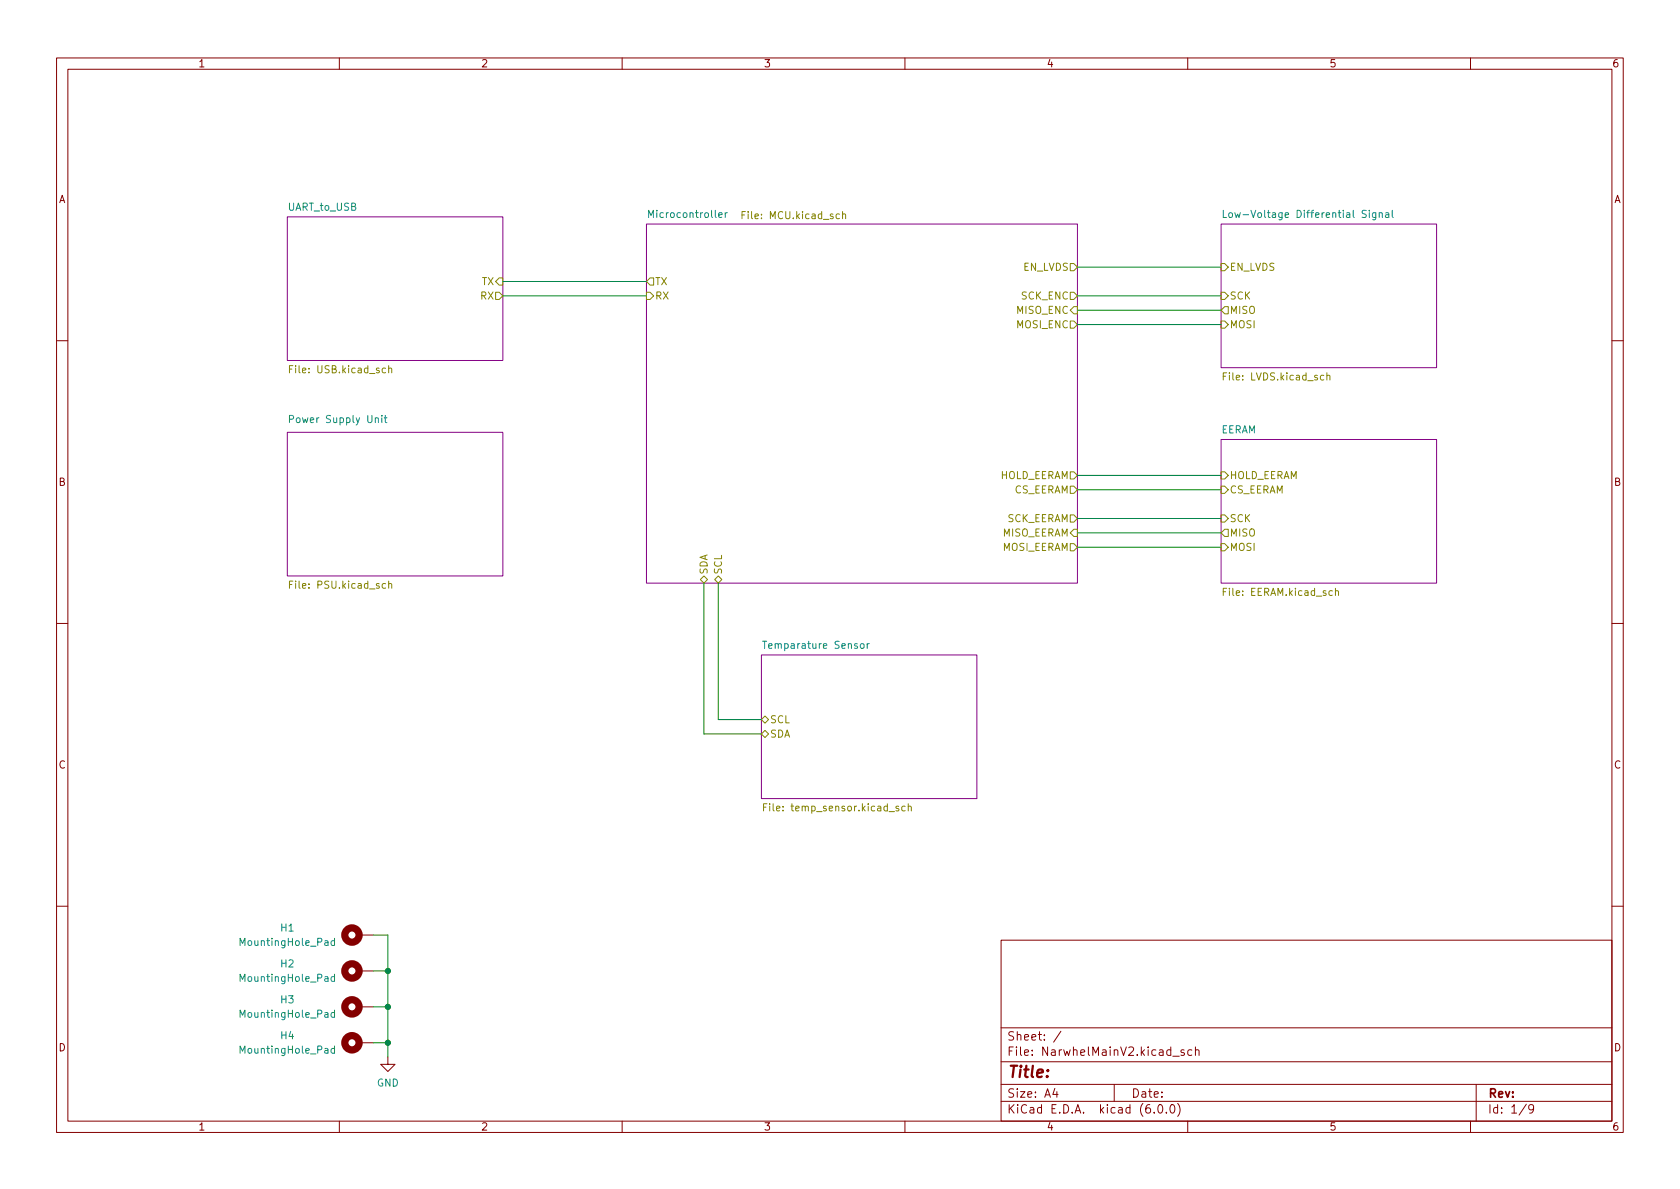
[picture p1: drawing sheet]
<svg xmlns="http://www.w3.org/2000/svg" width="297mm" height="210mm" viewBox="0 0 297 210" stroke-linecap="round" stroke-linejoin="round" font-family="sans-serif">
<g fill="none" stroke="#840000" stroke-width=".18">
<path d="M10 10.2h277v190.1h-277zM12 12.2h273v186.1h-273zM60 10.2v2M110 10.2v2M160 10.2v2M210 10.2v2M260 10.2v2M10 60.2h2M285 60.2h2M10 110.2h2M285 110.2h2M10 160.2h2"/>
<path d="M63.5 165.3h2.5M63.5 178h2.5M63.5 171.7h2.5M177 166.3h108v32h-108zM285 160.2h2M60 198.3v2M63.5 184.4h2.5M68.6 186.9v1.3h1.2l-1.2 1.3-1.3-1.3h1.3M110 198.3v2M160 198.3v2M177 194.8h108M177 191.8h108"/>
<path d="M177 187.8h108M177 181.8h108M186.5 192.5l-.4 1h1M186.9 193v1M187.6 182.4l-1.3 1.9M197 191.8v3M204.1 196.7v.1M204.9 195.4l.2-.1a.81 .81 0 0 1 .6 .7 .81 .81 0 0 1-.3 .8h-.2a.81 .81 0 0 1-.6-.6 .81 .81 0 0 1 .3-.8zM206.2 196.7v.1M207.1 195.4l.1-.1a.81 .81 0 0 1 .6 .7 .81 .81 0 0 1-.3 .8h-.1a.81 .81 0 0 1-.6-.6 .81 .81 0 0 1 .3-.8zM207.4 186.8h1.1M208.2 195.1a1.72 1.72 0 0 1 0 2.3"/>
<path d="M209.4 185.7l-.4-.1-.2 .2 .1 .3 .5 .1v.4h-.6M210 198.3v2M210.7 185.7l-.4-.1-.3 .3v.4l.1 .3h.6M211.4 185.8l.2-.2 .3 .1 .1 .9M211.4 185.1v1.5M260 198.3v2M261 191.8v6.5M269.9 195.3l-1.3 1.9M271.2 196l-.3 .3h-.3l-.3-.3 .1-.6 .5-.1 .2 .2a.99 .99 0 0 1-.4 1.3h-.3"/>
</g>
<g fill="#fff" stroke="#fff" stroke-width=".18">
<path d="M50.8 38.3h38.1v25.4h-38.1z"/>
<path d="M114.3 39.6h76.2v63.5h-76.2z"/>
<path d="M134.6 115.8h38.1v25.4h-38.1z"/>
<path d="M50.8 76.4h38.1v25.4h-38.1z"/>
<path d="M215.9 77.7h38.1v25.4h-38.1z"/>
<path d="M215.9 39.6h38.1v25.4h-38.1z"/>
</g>
<path d="M50.8 38.3h38.1v25.4h-38.1zM114.3 39.6h76.2v63.5h-76.2zM215.9 39.6h38.1v25.4h-38.1zM50.8 76.4h38.1v25.4h-38.1zM215.9 77.7h38.1v25.4h-38.1zM134.6 115.8h38.1v25.4h-38.1z" fill="none" stroke="#840084" stroke-width=".18"/>
<g fill="none" stroke="#848400" stroke-width=".18">
<path d="M131.2 38h.4M131.8 37.4h-.6v1.3M149 37.9l.2-.1 .3 .1v.8M149 37.4v1.3M87.6 49.8l.7-.7h.6v1.3h-.6zM87.6 51.7h.7l.6 .6-.6 .7h-.7zM114.3 51.7h.6l.7 .6-.7 .7h-.6zM114.9 49.1h.7v1.3h-.7l-.6-.6zM189.2 46.6h.7l.6 .6-.6 .7h-.7zM189.2 56.8h.7l.6 .6-.6 .6h-.7zM189.2 51.7h.7l.6 .6-.6 .7h-.7zM189.9 54.2h.6v1.3h-.6l-.7-.6z"/>
<path d="M215.9 46.6h.6l.7 .6-.7 .7h-.6zM215.9 51.7h.6l.7 .6-.7 .7h-.6zM215.9 56.8h.6l.7 .6-.7 .6h-.6zM216.5 54.2h.7v1.3h-.7l-.6-.6zM51.2 65.3h.4M51.8 64.7h-.6v1.2M68.2 65.1h-.4l-.2 .2 .1 .6h.5M68.7 65.2l.2-.1h.3l.1 .8M68.7 64.7v1.2M216.3 66.5h.4M216.9 65.9h-.6v1.3M234.6 66.5l.2-.1h.3l.1 .8"/>
<path d="M234.6 65.9v1.3M189.2 83.4h.7l.6 .7-.6 .6h-.7zM189.2 86h.7l.6 .6-.6 .6h-.7zM189.2 96.1h.7l.6 .7-.6 .6h-.7zM189.2 91.1h.7l.6 .6-.6 .6h-.7zM189.9 93.6h.6v1.3h-.6l-.7-.7zM215.9 86h.6l.7 .6-.7 .6h-.6zM215.9 91.1h.6l.7 .6-.7 .6h-.6zM215.9 83.4h.6l.7 .7-.7 .6h-.6zM215.9 96.1h.6l.7 .7-.7 .6h-.6zM216.5 93.6h.7v1.3h-.7l-.6-.7zM51.2 103.4h.4"/>
<path d="M51.8 102.8h-.6v1.2M68.2 103.2h-.4l-.2 .2 .1 .6h.5M68.7 103.3l.2-.1h.3l.1 .8M68.7 102.8v1.2M123.8 102.5l.7-.7 .6 .7-.6 .6zM126.4 102.5l.6-.7 .6 .7-.6 .6zM236.1 104.6l.2-.1h.3l.1 .8M236.1 104v1.3M134.6 129.8l.7-.6 .6 .6-.6 .6zM134.6 127.2l.7-.6 .6 .6-.6 .7zM135 142.7h.4M135.6 142.1h-.6v1.3"/>
<path d="M158.9 142.6h-.3l-.2 .1 .1 .2 .4 .1v.3h-.5M160 142.6h-.3l-.3 .2 .2 .5h.4M160.6 142.7l.2-.1h.3v.8M160.6 142.1v1.3"/>
</g>
<g fill="none" stroke="#008484" stroke-width=".18">
<path d="M127.1 38l.6-.1-.1-.2-.3-.1-.2 .2v.6h.5M128.2 37.6v.9M128.6 37.6l-.4 .3M216.3 37.2v1.3h.6M217.3 37.7l.2-.1 .4 .1v.5l-.1 .2-.3 .1-.2-.2zM243.3 37.6v1l-.3 .3-.3-.1M243.3 37.7l-.4-.1-.3 .3 .2 .5h.5M243.9 37.7l.1-.1 .3 .1 .1 .8M243.9 37.6v.9M245 37.7h.5l.1 .8M245.6 37.9l-.5 .1-.2 .2 .2 .3 .5-.1M246.2 37.2v1.1l.1 .2"/>
<path d="M51.2 74.1h.6l.1-.2-.1-.3-.6-.1v1.2M67.5 73.5v.1M67.5 73.9v.8M67.9 73.9h.5M68.1 73.5v1l.3 .2M134.8 113.4h.7M152.2 113.9l.2-.1 .3 .1 .1 .5-.1 .2-.3 .1-.2-.2zM153.3 113.8v.9M153.7 113.8l-.4 .3M59.1 166.4l-.3-.1-.3 .3 .2 .5h.4M59.1 179.1l-.3-.1-.3 .3 .2 .5h.4M59.1 172.8l-.3-.1-.3 .2 .2 .6h.4"/>
<path d="M59.1 165.9v1.3M59.1 172.3v1.2M59.1 178.6v1.3M59.1 185.5l-.3-.1-.3 .2 .2 .6h.4M59.1 185v1.2"/>
</g>
<g fill="none" stroke="#840000" stroke-width="1.3">
<circle cx="62.2" cy="165.3" r="1.27"/>
<circle cx="62.2" cy="178" r="1.27"/>
<circle cx="62.2" cy="171.7" r="1.27"/>
<circle cx="62.2" cy="184.4" r="1.27"/>
</g>
<g fill="none" stroke="#008400" stroke-width=".18">
<path d="M88.9 52.3h25.4M88.9 49.8h25.4M190.5 57.4h25.4M190.5 52.3h25.4M190.5 54.9h25.4M190.5 47.2h25.4M190.5 91.7h25.4M190.5 84.1h25.4M190.5 86.6h25.4M190.5 96.8h25.4M190.5 94.2h25.4M124.5 103.1v26.7h10.1"/>
<path d="M127 103.1v24.1h7.6M66 165.3h2.6v21.6M66 171.7h2.6M66 178h2.6M66 184.4h2.6"/>
</g>
<g fill="#008400" stroke="#008400" stroke-width=".18">
<circle cx="68.6" cy="171.7" r=".46"/>
<circle cx="68.6" cy="184.4" r=".46"/>
<circle cx="68.6" cy="178" r=".46"/>
</g>
<text font-size="2.8" fill="#840000" x="178" y="190.6">Title:</text>
<g font-size="2.1" fill="#840000">
<text x="178" y="184">Sheet: /</text>
<text x="178" y="186.7">File: NarwhelMainV2.kicad_sch</text>
<text x="178" y="196.9">KiCad E.D.A. kicad (6.0.0)</text>
<text x="178" y="194.1">Size: A4</text>
<text x="200" y="194.1">Date:</text>
<text x="263" y="194.1">Rev:</text>
<text x="263" y="196.9">Id: 1/9</text>
</g>
<g font-size="1.8" fill="#840000">
<text x="35" y="11.9">1</text>
<text x="85" y="11.9">2</text>
<text x="135" y="11.9">3</text>
<text x="185" y="11.9">4</text>
<text x="235" y="11.9">5</text>
<text x="285" y="11.9">6</text>
<text x="10.3" y="35.9">A</text>
<text x="285.3" y="35.9">A</text>
<text x="10.3" y="85.9">B</text>
<text x="285.3" y="85.9">B</text>
<text x="10.3" y="135.9">C</text>
<text x="285.3" y="135.9">C</text>
<text x="10.3" y="185.9">D</text>
<text x="285.3" y="185.9">D</text>
<text x="35" y="199.9">1</text>
<text x="85" y="199.9">2</text>
<text x="135" y="199.9">3</text>
<text x="185" y="199.9">4</text>
<text x="235" y="199.9">5</text>
<text x="285" y="199.9">6</text>
</g>
<g font-size="1.8" fill="#008484">
<text x="50.9" y="37.2">UART_to_USB</text>
<text x="115.1" y="38.5">Microcontroller</text>
<text x="218.2" y="38.5">Low-Voltage Differential Signal</text>
<text x="51.9" y="74.8">Power Supply Unit</text>
<text x="215.8" y="76.6">EERAM</text>
<text x="135.7" y="114.7">Temparature Sensor</text>
<text x="42.8" y="167.3">MountingHole_Pad</text>
<text x="49.7" y="164.7">H1</text>
<text x="42.8" y="173.6">MountingHole_Pad</text>
<text x="49.7" y="171.1">H2</text>
<text x="42.8" y="180">MountingHole_Pad</text>
<text x="49.7" y="177.4">H3</text>
<text x="49.7" y="183.8">H4</text>
<text x="42.8" y="186.3">MountingHole_Pad</text>
<text x="66.6" y="192.1">GND</text>
</g>
<g font-size="1.8" fill="#848400">
<text x="131.8" y="38.7">File: MCU.kicad_sch</text>
<text x="180.9" y="47.9">EN_LVDS</text>
<text x="217.4" y="47.9">EN_LVDS</text>
<text x="85" y="53">RX</text>
<text x="85.2" y="50.4">TX</text>
<text x="115.8" y="53">RX</text>
<text x="115.8" y="50.4">TX</text>
<text x="180.6" y="53">SCK_ENC</text>
<text x="217.4" y="53">SCK</text>
<text x="179.8" y="58">MOSI_ENC</text>
<text x="179.8" y="55.5">MISO_ENC</text>
<text x="217.4" y="55.5">MISO</text>
<text x="217.4" y="58">MOSI</text>
<text x="51.8" y="66">File: USB.kicad_sch</text>
<text x="216.8" y="67.3">File: LVDS.kicad_sch</text>
<text x="176.7" y="84.7">HOLD_EERAM</text>
<text x="179.2" y="87.2">CS_EERAM</text>
<text x="217.4" y="87.2">CS_EERAM</text>
<text x="217.4" y="84.7">HOLD_EERAM</text>
<text x="177.1" y="94.9">MISO_EERAM</text>
<text x="177.9" y="92.3">SCK_EERAM</text>
<text x="217.4" y="94.9">MISO</text>
<text x="217.4" y="92.3">SCK</text>
<text x="125.1" y="101.7" transform="rotate(-90 125.1 101.7)">SDA</text>
<text x="127.6" y="101.7" transform="rotate(-90 127.6 101.7)">SCL</text>
<text x="177.1" y="97.4">MOSI_EERAM</text>
<text x="217.4" y="97.4">MOSI</text>
<text x="51.8" y="104.1">File: PSU.kicad_sch</text>
<text x="216.7" y="105.4">File: EERAM.kicad_sch</text>
<text x="136.1" y="130.4">SDA</text>
<text x="136.1" y="127.9">SCL</text>
<text x="136" y="143.5">File: temp_sensor.kicad_sch</text>
</g>
</svg>
